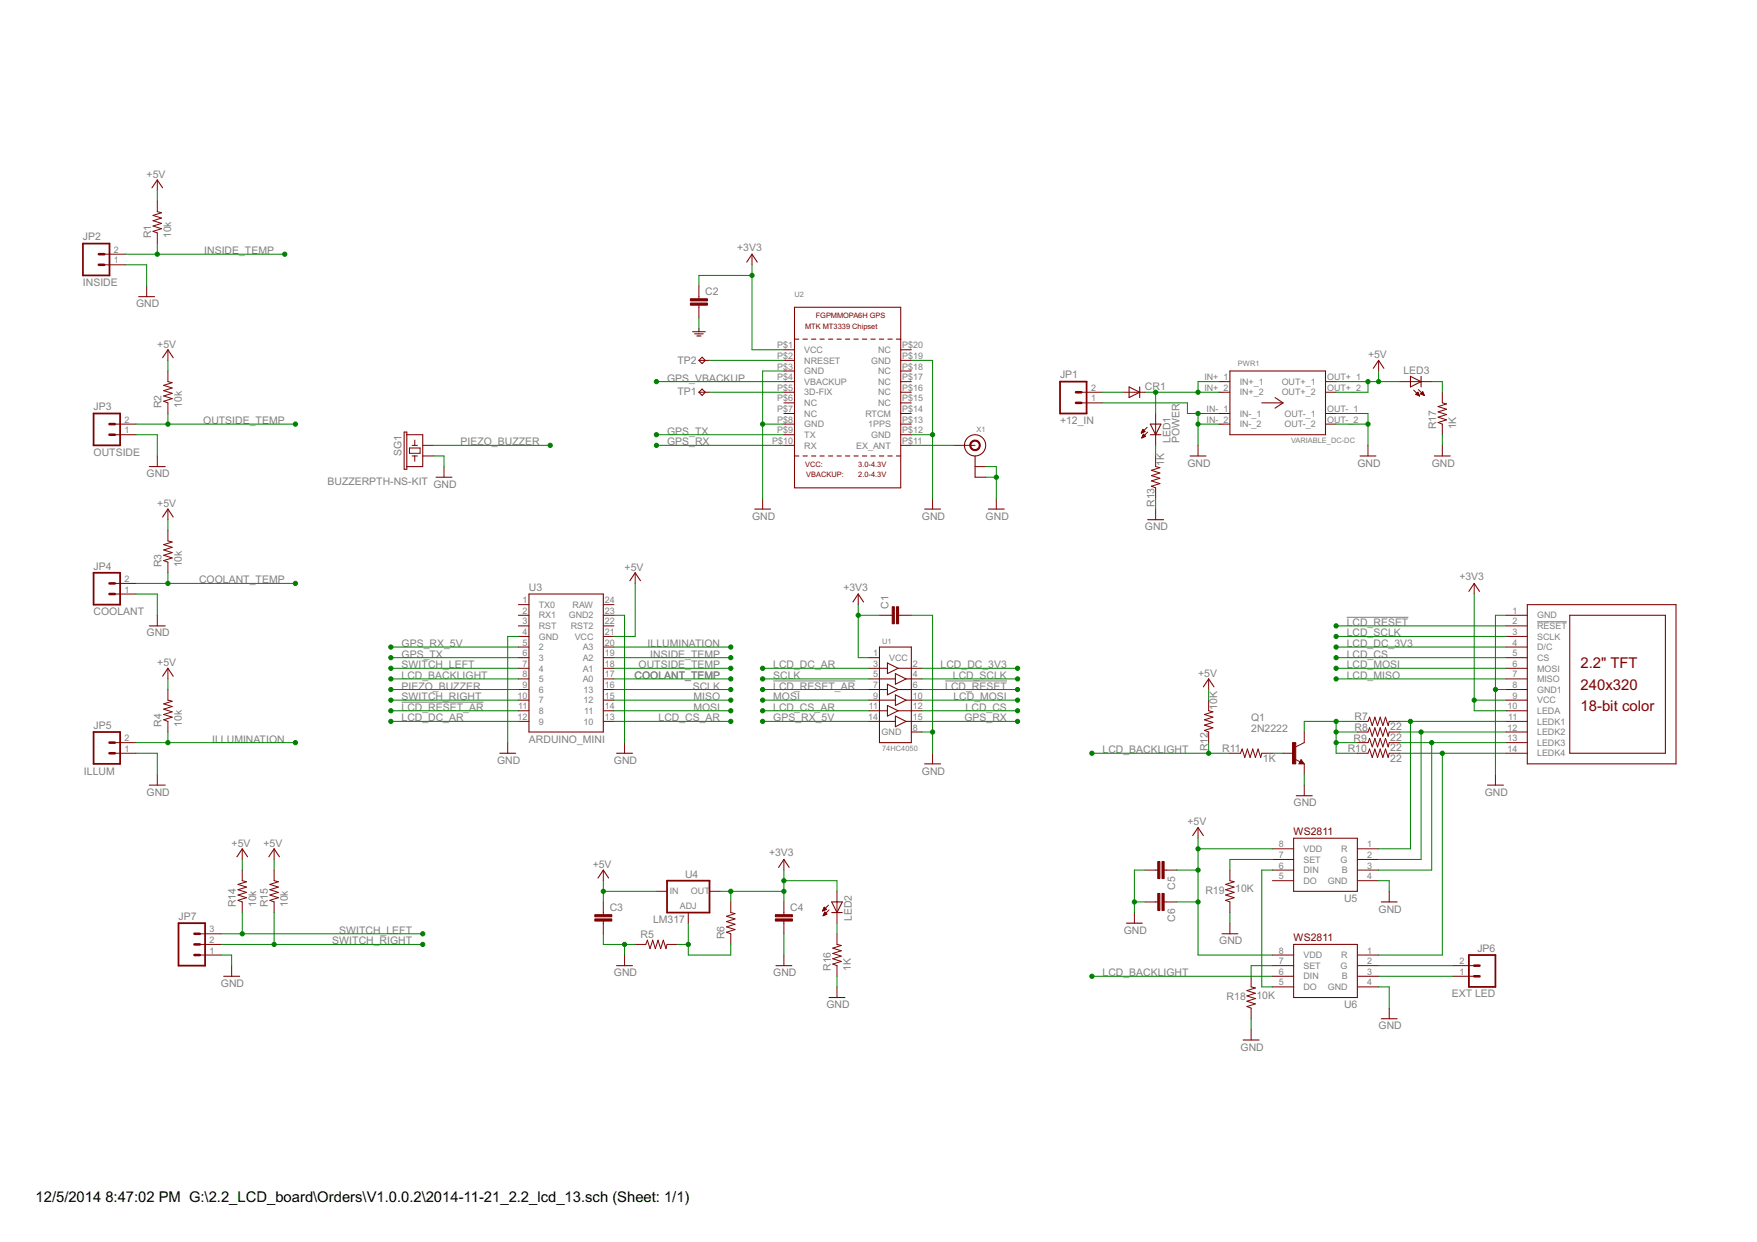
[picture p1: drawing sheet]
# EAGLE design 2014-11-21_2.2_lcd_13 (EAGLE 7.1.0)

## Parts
C1  CAP0805  [0805]
C2  CAP0805  [0805]
C3  CAP0805  [0805]
C4  CAP0805  [0805]
C5  CAP0603-CAP  [0603-CAP]
C6  CAP0603-CAP  [0603-CAP]
CR1  DIODESMA-ALT  [SMA-DIODE_ALT]
JP1  +12_IN  M02JST-PTH-VERT  [JST-2-PTH-VERT]
JP2  INSIDE  M02JST-PTH-VERT  [JST-2-PTH-VERT]
JP3  OUTSIDE  M02JST-PTH-VERT  [JST-2-PTH-VERT]
JP4  COOLANT  M02JST-PTH-VERT  [JST-2-PTH-VERT]
JP5  ILLUM  M02JST-PTH-VERT  [JST-2-PTH-VERT]
JP6  EXT LED  M02JST-PTH-VERT  [JST-2-PTH-VERT]
JP7  M03POLAR  [MOLEX-1X3]
LED1  POWER  LED3MM  [LED3MM]
LED2  LED0603  [LED-0603]
LED3  LED0603  [LED-0603]
PWR1  VARIABLE_DC-DC  [VARIABLE_DC-DC]
Q1  2N2222  [TO92]
R1  10k  RESISTOR0805-RES  [0805]
R2  10k  RESISTOR0805-RES  [0805]
R3  10k  RESISTOR0805-RES  [0805]
R4  10k  RESISTOR0805-RES  [0805]
R5  RESISTOR0805-RES  [0805]
R6  RESISTOR0805-RES  [0805]
R7  22  RESISTOR0805-RES  [0805]
R8  22  RESISTOR0805-RES  [0805]
R9  22  RESISTOR0805-RES  [0805]
R10  22  RESISTOR0805-RES  [0805]
R11  1K  RESISTOR0805-RES  [0805]
R12  10K  RESISTOR0805-RES  [0805]
R13  1K  RESISTOR0805-RES  [0805]
R14  10k  RESISTOR0805-RES  [0805]
R15  10k  RESISTOR0805-RES  [0805]
R16  1K  RESISTOR0805-RES  [0805]
R17  1K  RESISTOR0805-RES  [0805]
R18  10K  RESISTOR0805-RES  [0805]
R19  10K  RESISTOR0805-RES  [0805]
SG1  BUZZERPTH-NS-KIT  [BUZZER-12MM-NS-KIT]
TP1  TPPAD1-13  [P1-13]
TP2  TPPAD1-13  [P1-13]
U1  74HC4050  [SO16]
U2  GPS_FGPMMOPA6H  [FGPMMOPA6H]
U3  ARDUINO_MINI  [ARDUINO_MINI]
U4  LM317  V_REG_317SMD  [SOT223]
U5  WS2811-SOP8  [SO08-SKINNYPADS]
U6  WS2811-SOP8  [SO08-SKINNYPADS]
U$1  2.2_LCD  [2.2_LCD]
X1  ANTENNA_U.FL  [U.FL]

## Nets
!LCD_RESET: U1.6 U$1.2(!RESET)
!LCD_RESET_AR: U1.7 U3.11
+3V3: C1.1 C2.1 C4.1 LED2.A R6.2 U1.1(VCC) U2.P$1(VCC) U4.2(OUT) U$1.9(VCC) U$1.10(LEDA)
+5V: C3.1 C5.1 C6.1 LED3.A PWR1.OUT+_1 PWR1.OUT+_2 R1.2 R2.2 R3.2 R4.2 R12.2 R14.2 R15.2 U3.21(VCC) U4.3(IN) U5.8(VDD) U6.8(VDD)
COOLANT_TEMP: JP4.2 R3.1 U3.17(A0)
GND: C1.2 C3.2 C4.2 C5.2 C6.2 JP1.1 JP2.1 JP3.1 JP4.1 JP5.1 JP7.1 PWR1.IN-_1 PWR1.IN-_2 PWR1.OUT-_1 PWR1.OUT-_2 Q1.1(E) R5.1 R13.1 R16.1 R17.1 R18.1 R19.1 SG1.- U1.8(GND) U2.P$3(GND) U2.P$8(GND) U2.P$12(GND) U2.P$19(GND) U3.4(GND) U3.23(GND2) U5.4(GND) U6.4(GND) U$1.1(GND) U$1.8(GND1) X1.1(GND) X1.2(GND)
GPS_RX: U1.15 U2.P$10(RX)
GPS_RX_5V: U1.14 U3.5
GPS_TX: U2.P$9(TX) U3.6
GPS_VBACKUP: U2.P$4(VBACKUP)
ILLUMINATION: JP5.2 R4.1 U3.20(A3)
INSIDE_TEMP: JP2.2 R1.1 U3.19(A2)
LCD_BACKLIGHT: R11.1 R12.1 U3.8 U6.6(DIN)
LCD_CS: U1.12 U$1.5(CS)
LCD_CS_AR: U1.11 U3.13
LCD_DC_3V3: U1.2 U$1.4(D/C)
LCD_DC_AR: U1.3 U3.12
LCD_MISO: U$1.7(MISO)
LCD_MOSI: U1.10 U$1.6(MOSI)
LCD_SCLK: U1.4 U$1.3(SCLK)
MISO: U3.15
MOSI: U1.9 U3.14
N$1: TP2.TP U2.P$2(NRESET)
N$2: U2.P$11(EX_ANT) X1.3(SIGNAL)
N$3: R7.2 U5.1(R) U$1.11(LEDK1)
N$4: R8.2 U5.2(G) U$1.12(LEDK2)
N$5: R9.2 U5.3(B) U$1.13(LEDK3)
N$6: R5.2 R6.1 U4.1(ADJ)
N$7: R10.2 U6.1(R) U$1.14(LEDK4)
N$8: Q1.3(C) R7.1 R8.1 R9.1 R10.1
N$9: Q1.2(B) R11.2
N$10: CR1.A JP1.2
N$11: CR1.C LED1.A PWR1.IN+_1 PWR1.IN+_2
N$13: JP6.2 U6.2(G)
N$17: LED1.K(C) R13.2
N$18: TP1.TP U2.P$5(3D-FIX)
N$19: LED2.C R16.2
N$20: LED3.C R17.2
N$21: U5.6(DIN) U6.5(DO)
N$22: R18.2 U6.7(SET)
N$23: JP6.1 U6.3(B)
N$24: R19.2 U5.7(SET)
OUTSIDE_TEMP: JP3.2 R2.1 U3.18(A1)
P$1: C2.2 ; supply symbol labelled GND
PIEZO_BUZZER: SG1.+ U3.9
SCLK: U1.5 U3.16
SWITCH_LEFT: JP7.3 R14.1 U3.7
SWITCH_RIGHT: JP7.2 R15.1 U3.10
Unconnected: U2.P$6(NC) U2.P$7(NC) U2.P$13(1PPS) U2.P$14(RTCM) U2.P$15(NC) U2.P$16(NC) U2.P$17(NC) U2.P$18(NC) U2.P$20(NC) U3.1(TX0) U3.2(RX1) U3.3(RST) U3.22(RST2) U3.24(RAW) U5.5(DO)

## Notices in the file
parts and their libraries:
SparkFun-Boards: Licensing: CC v3.0 Share-Alike You are welcome to use this library for commercial purposes.
SparkFun-Connectors: Licensing: Creative Commons ShareAlike 4.0 International - https://creativecommons.org/licenses/by-sa/4.0
